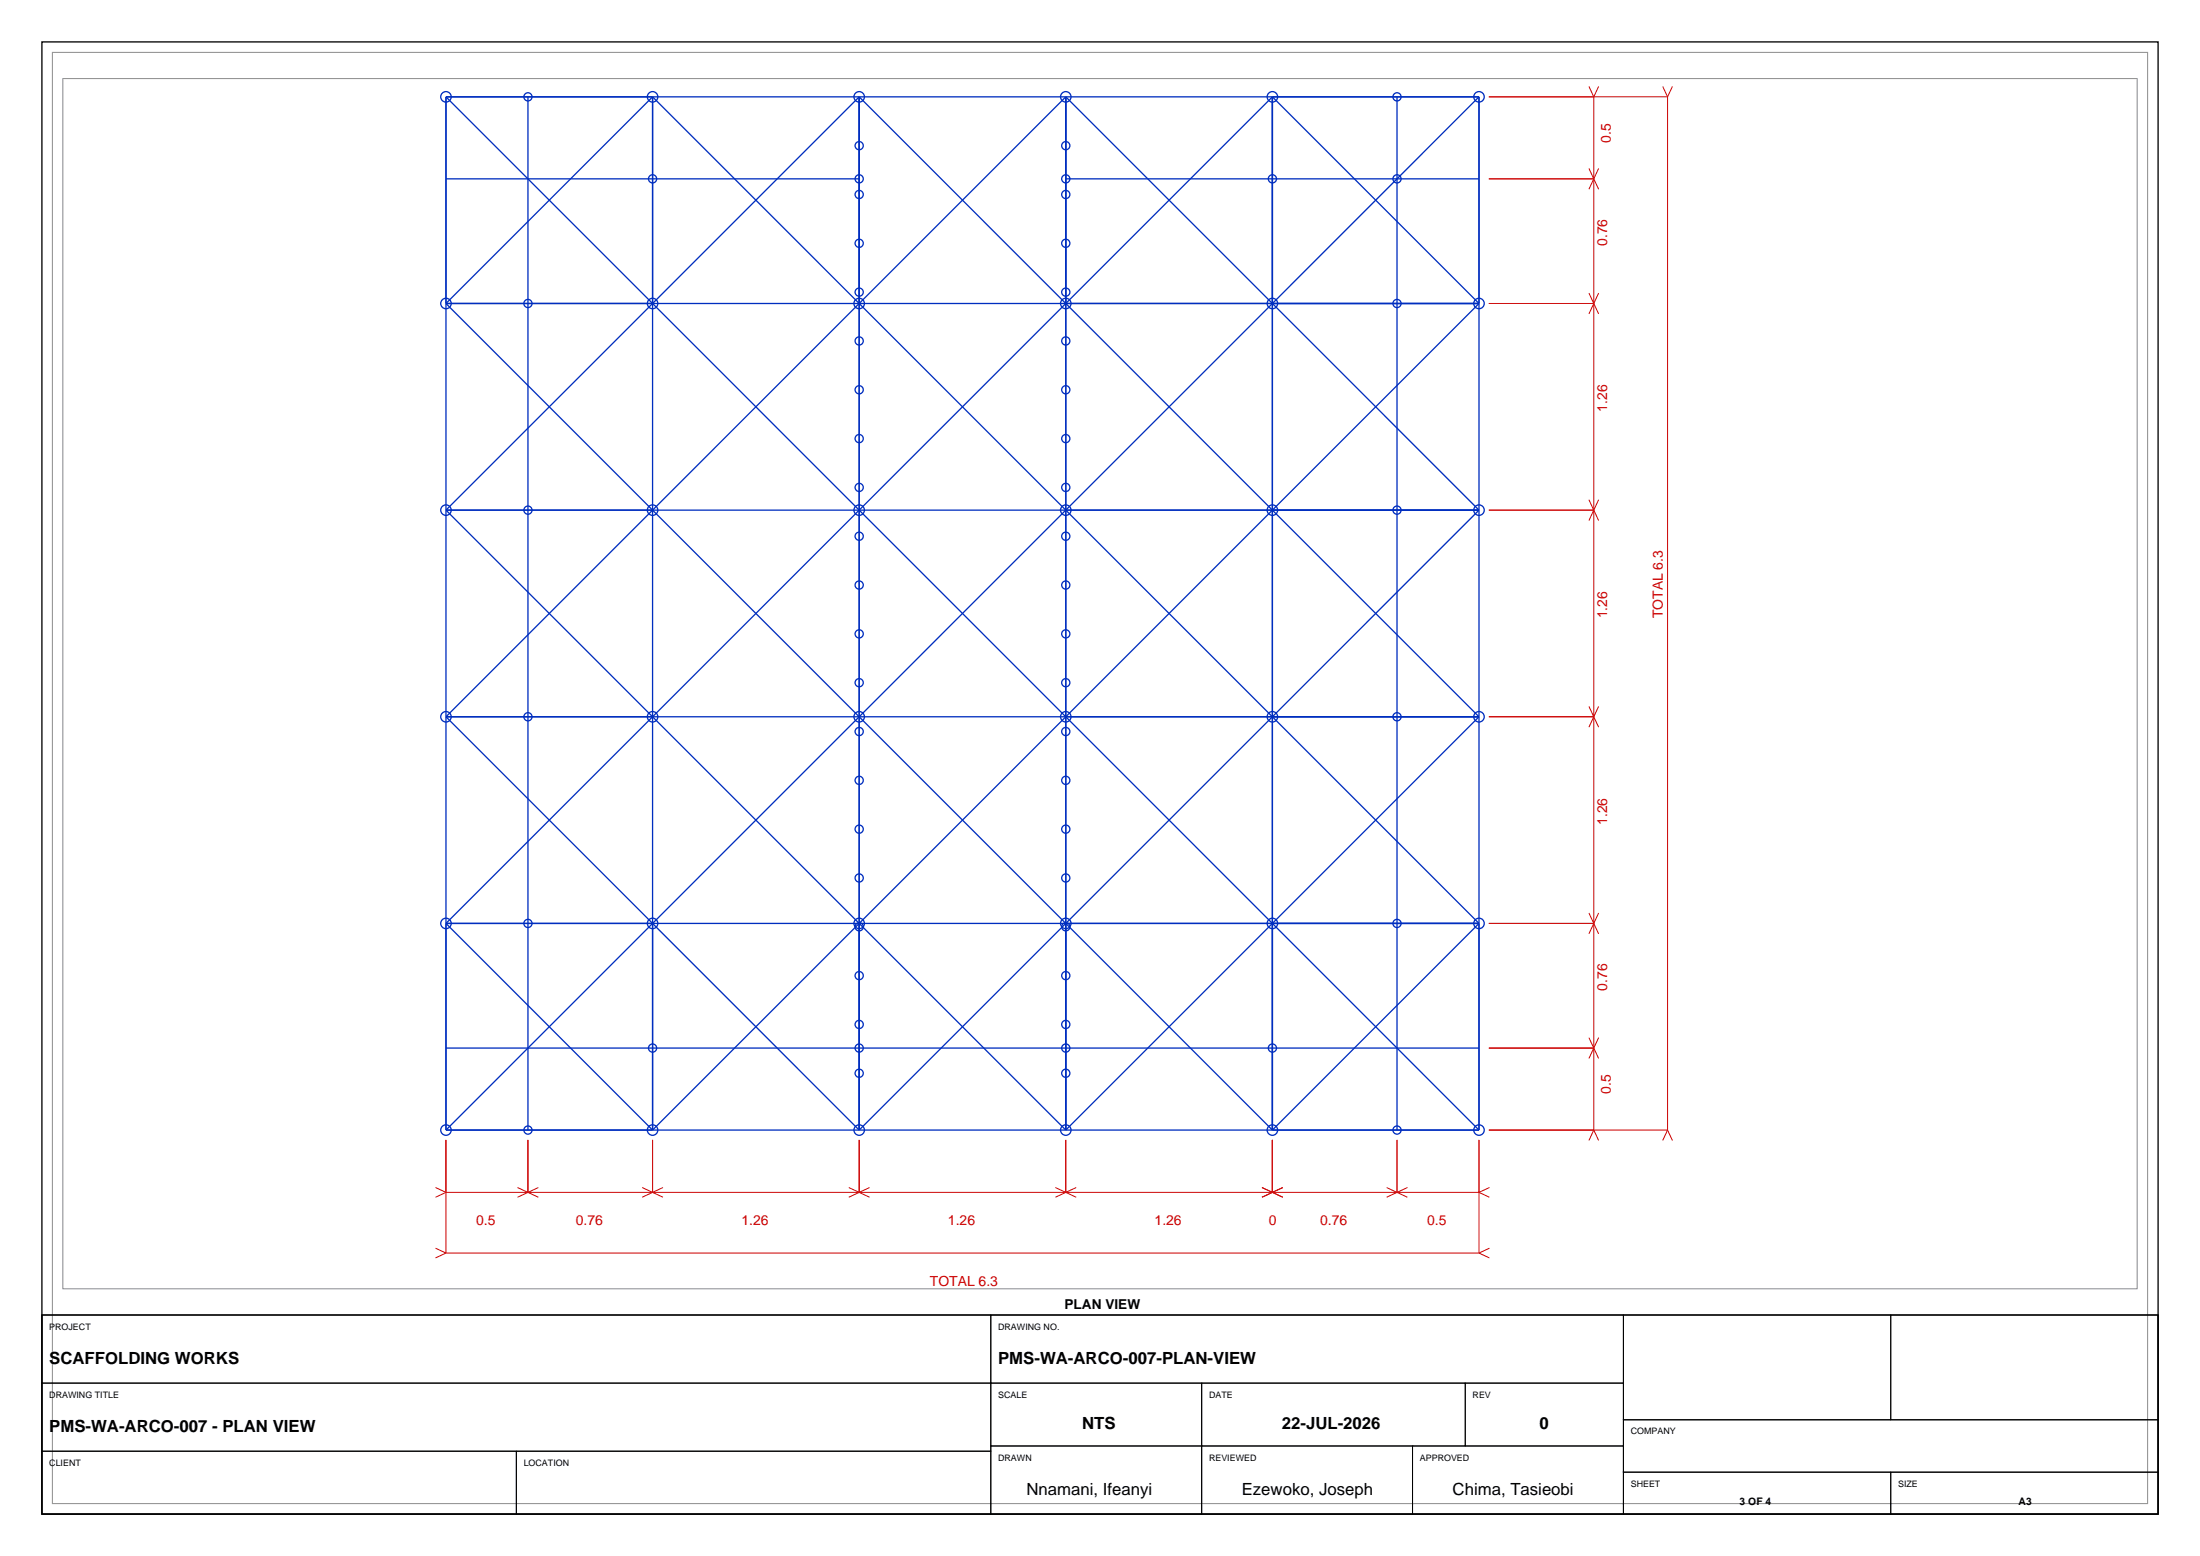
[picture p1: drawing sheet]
<svg xmlns="http://www.w3.org/2000/svg" width="420mm" height="297mm" viewBox="0 0 420 297" stroke-linecap="round" stroke-linejoin="round" font-family="sans-serif">
<path d="M8 8h404v281h-404zM8 251h404v38h-404z" fill="none" stroke="#000" stroke-width=".25"/>
<path d="M10 10h400v277h-400zM12 15h396v231h-396z" fill="none" stroke="#8c8c8c" stroke-width=".19"/>
<g fill="none" stroke="#002ebf" stroke-width=".25">
<path d="M85.1 18.5h197.3M85.1 18.5v197.2M85.1 18.5l157.8 157.8M100.8 18.5v197.2M124.6 18.5v197.2M124.6 18.5l-39.5 39.4M124.6 18.5l78.9 78.9M164 18.5v197.2M164 18.5l-78.9 78.9M164 18.5l118.4 118.3M203.5 18.5v197.2M203.5 18.5l-78.9 78.9"/>
<path d="M203.5 18.5l78.9 78.9M242.9 18.5v197.2M242.9 18.5l-157.8 157.8M242.9 18.5l39.5 39.4M266.7 18.5v197.2M282.4 18.5v197.2M282.4 18.5l-78.9 78.9M85.1 34.1h78.9M203.5 34.1h78.9M85.1 57.9h197.3M85.1 57.9l39.5 39.5M282.4 57.9l-118.4 118.4"/>
<path d="M85.1 97.4h197.3M85.1 97.4l78.9 78.9M124.6 97.4l-39.5 39.4M124.6 97.4l118.3 118.3M203.5 97.4l-118.4 118.3M203.5 97.4l78.9 78.9M282.4 97.4l-118.4 118.3M85.1 136.8h197.3M85.1 136.8l78.9 78.9M282.4 136.8l-39.5 39.5M85.1 176.3h197.3M85.1 176.3l39.5 39.4"/>
<path d="M164 176.3l-39.4 39.4M164 176.3l39.5 39.4M242.9 176.3l-39.4 39.4M242.9 176.3l39.5 39.4M282.4 176.3l-39.5 39.4M85.1 215.7h197.3M85.1 200h197.3"/>
<circle cx="85.1" cy="18.5" r="1"/>
<circle cx="100.8" cy="18.5" r=".78"/>
<circle cx="124.6" cy="18.5" r="1"/>
<circle cx="164" cy="18.5" r="1"/>
<circle cx="203.5" cy="18.5" r="1"/>
<circle cx="242.9" cy="18.5" r="1"/>
<circle cx="266.7" cy="18.5" r=".78"/>
<circle cx="282.4" cy="18.5" r="1"/>
<circle cx="124.6" cy="34.1" r=".78"/>
<circle cx="164" cy="27.8" r=".78"/>
<circle cx="164" cy="34.1" r=".78"/>
<circle cx="164" cy="37.1" r=".78"/>
<circle cx="203.5" cy="27.8" r=".78"/>
<circle cx="203.5" cy="34.1" r=".78"/>
<circle cx="203.5" cy="37.1" r=".78"/>
<circle cx="242.9" cy="34.1" r=".78"/>
<circle cx="266.7" cy="34.1" r=".78"/>
<circle cx="85.1" cy="57.9" r="1"/>
<circle cx="100.8" cy="57.9" r=".78"/>
<circle cx="124.6" cy="57.9" r="1"/>
<circle cx="164" cy="57.9" r="1"/>
<circle cx="164" cy="46.4" r=".78"/>
<circle cx="164" cy="55.8" r=".78"/>
<circle cx="203.5" cy="57.9" r="1"/>
<circle cx="203.5" cy="46.4" r=".78"/>
<circle cx="203.5" cy="55.8" r=".78"/>
<circle cx="242.9" cy="57.9" r="1"/>
<circle cx="266.7" cy="57.9" r=".78"/>
<circle cx="282.4" cy="57.9" r="1"/>
<circle cx="164" cy="65.1" r=".78"/>
<circle cx="164" cy="74.4" r=".78"/>
<circle cx="203.5" cy="65.1" r=".78"/>
<circle cx="203.5" cy="74.4" r=".78"/>
<circle cx="85.1" cy="97.4" r="1"/>
<circle cx="100.8" cy="97.4" r=".78"/>
<circle cx="124.6" cy="97.4" r="1"/>
<circle cx="164" cy="97.4" r="1"/>
<circle cx="164" cy="93" r=".78"/>
<circle cx="164" cy="83.7" r=".78"/>
<circle cx="203.5" cy="97.4" r="1"/>
<circle cx="203.5" cy="93" r=".78"/>
<circle cx="203.5" cy="83.7" r=".78"/>
<circle cx="242.9" cy="97.4" r="1"/>
<circle cx="266.7" cy="97.4" r=".78"/>
<circle cx="282.4" cy="97.4" r="1"/>
<circle cx="164" cy="111.7" r=".78"/>
<circle cx="164" cy="102.4" r=".78"/>
<circle cx="203.5" cy="111.7" r=".78"/>
<circle cx="203.5" cy="102.4" r=".78"/>
<circle cx="85.1" cy="136.8" r="1"/>
<circle cx="100.8" cy="136.8" r=".78"/>
<circle cx="124.6" cy="136.8" r="1"/>
<circle cx="164" cy="136.8" r="1"/>
<circle cx="164" cy="121" r=".78"/>
<circle cx="164" cy="139.6" r=".78"/>
<circle cx="164" cy="130.3" r=".78"/>
<circle cx="203.5" cy="136.8" r="1"/>
<circle cx="203.5" cy="121" r=".78"/>
<circle cx="203.5" cy="139.6" r=".78"/>
<circle cx="203.5" cy="130.3" r=".78"/>
<circle cx="242.9" cy="136.8" r="1"/>
<circle cx="266.7" cy="136.8" r=".78"/>
<circle cx="282.4" cy="136.8" r="1"/>
<circle cx="164" cy="158.3" r=".78"/>
<circle cx="164" cy="148.9" r=".78"/>
<circle cx="203.5" cy="158.3" r=".78"/>
<circle cx="203.5" cy="148.9" r=".78"/>
<circle cx="85.1" cy="176.3" r="1"/>
<circle cx="100.8" cy="176.3" r=".78"/>
<circle cx="124.6" cy="176.3" r="1"/>
<circle cx="164" cy="176.3" r="1"/>
<circle cx="164" cy="167.6" r=".78"/>
<circle cx="164" cy="176.9" r=".78"/>
<circle cx="203.5" cy="176.3" r="1"/>
<circle cx="203.5" cy="167.6" r=".78"/>
<circle cx="203.5" cy="176.9" r=".78"/>
<circle cx="242.9" cy="176.3" r="1"/>
<circle cx="266.7" cy="176.3" r=".78"/>
<circle cx="282.4" cy="176.3" r="1"/>
<circle cx="164" cy="195.5" r=".78"/>
<circle cx="164" cy="186.2" r=".78"/>
<circle cx="203.5" cy="186.2" r=".78"/>
<circle cx="203.5" cy="195.5" r=".78"/>
<circle cx="85.1" cy="215.7" r="1"/>
<circle cx="100.8" cy="215.7" r=".78"/>
<circle cx="124.6" cy="200" r=".78"/>
<circle cx="124.6" cy="215.7" r="1"/>
<circle cx="164" cy="215.7" r="1"/>
<circle cx="164" cy="204.9" r=".78"/>
<circle cx="164" cy="200" r=".78"/>
<circle cx="203.5" cy="215.7" r="1"/>
<circle cx="203.5" cy="204.9" r=".78"/>
<circle cx="203.5" cy="200" r=".78"/>
<circle cx="242.9" cy="215.7" r="1"/>
<circle cx="242.9" cy="200" r=".78"/>
<circle cx="266.7" cy="215.7" r=".78"/>
<circle cx="282.4" cy="215.7" r="1"/>
</g>
<g fill="none" stroke="#c00" stroke-width=".19">
<path d="M284.2 18.5h34.2M303.3 16.5l1 2M304.3 18.5v197.2M305.2 16.5l-.9 2M317.4 16.5l1 2M318.4 18.5v197.2M319.3 16.5l-.9 2M284.2 34.1h20.1M303.3 32.2l1.9 3.9M305.2 32.2l-1.9 3.9M284.2 57.9h20.1M303.3 55.9l1.9 4"/>
<path d="M305.2 55.9l-1.9 4M284.2 97.4h20.1M303.3 95.4l1.9 4M305.2 95.4l-1.9 4M284.2 136.8h20.1M303.3 134.8l1 2M304.3 136.8l.9 2M305.2 134.8l-1.9 4M284.2 176.3h20.1M303.3 174.3l1.9 3.9M305.2 174.3l-1.9 3.9M303.3 198.1l1.9 3.9"/>
<path d="M305.2 198.1l-1.9 3.9M85.1 217.6v21.6M100.8 217.6v10M124.6 217.6v10M164 217.6v10M203.5 217.6v10M242.9 217.6v10M266.7 217.6v10M282.4 217.6v21.6M284.2 215.7h34.2M284.2 200h20.1M304.3 215.7l-1 2"/>
<path d="M304.3 215.7l.9 2M318.4 215.7l-1 2M318.4 215.7l.9 2M83.2 226.7l1.9 .9M83.2 238.3l1.9 .9M85.1 227.6h197.3M85.1 227.6l-1.9 .9M85.1 239.2h197.3M85.1 239.2l-1.9 .9M98.8 226.7l4 1.8M102.8 226.7l-4 1.8M122.6 226.7l4 1.8"/>
<path d="M124.6 227.6l-2 .9M126.6 226.7l-2 .9M162 226.7l4 1.8M166 226.7l-4 1.8M201.5 226.7l4 1.8M205.5 226.7l-4 1.8M240.9 226.7l4 1.8M244.9 226.7l-4 1.8M264.7 226.7l4 1.8M268.7 226.7l-4 1.8M282.4 227.6l1.9 .9M282.4 239.2l1.9 .9"/>
<path d="M284.3 226.7l-1.9 .9M284.3 238.3l-1.9 .9"/>
</g>
<g fill="none" stroke="#000" stroke-width=".19">
<path d="M8 251h181.2v13h-181.2zM189.2 251h120.7v13h-120.7zM309.9 251h51.1v20h-51.1zM361 251h51v20h-51zM8 264h181.2v13h-181.2zM8 277h90.6v12h-90.6zM98.6 277h90.6v12h-90.6zM189.2 264h40.2v12h-40.2zM189.2 276h40.2v13h-40.2zM229.4 264h50.3v12h-50.3zM229.4 276h40.3v13h-40.3zM269.7 276h40.2v13h-40.2z"/>
<path d="M279.7 264h30.2v12h-30.2zM309.9 271h102.1v10h-102.1zM309.9 281h51.1v8h-51.1zM361 281h51v8h-51z"/>
</g>
<g font-size="3.2">
<text x="9.4" y="260.3">SCAFFOLDING WORKS</text>
<text x="190.6" y="260.3">PMS-WA-ARCO-007-PLAN-VIEW</text>
<text x="9.4" y="273.3">PMS-WA-ARCO-007 - PLAN VIEW</text>
<text x="206.6" y="272.8">NTS</text>
<text x="244.7" y="272.8">22-JUL-2026</text>
<text x="293.9" y="272.8">0</text>
<text x="196" y="285.4">Nnamani, Ifeanyi</text>
<text x="237.1" y="285.4">Ezewoko, Joseph</text>
<text x="277.3" y="285.4">Chima, Tasieobi</text>
</g>
<g font-size="2.7" fill="#c00">
<text x="307.5" y="27.2" transform="rotate(-90 307.5 27.2)">0.5</text>
<text x="306.8" y="47" transform="rotate(-90 306.8 47)">0.76</text>
<text x="306.8" y="78.6" transform="rotate(-90 306.8 78.6)">1.26</text>
<text x="306.8" y="118" transform="rotate(-90 306.8 118)">1.26</text>
<text x="317.4" y="118" transform="rotate(-90 317.4 118)">TOTAL 6.3</text>
<text x="306.8" y="157.5" transform="rotate(-90 306.8 157.5)">1.26</text>
<text x="306.8" y="189.1" transform="rotate(-90 306.8 189.1)">0.76</text>
<text x="307.5" y="208.8" transform="rotate(-90 307.5 208.8)">0.5</text>
<text x="90.9" y="233.8">0.5</text>
<text x="109.9" y="233.8">0.76</text>
<text x="141.5" y="233.8">1.26</text>
<text x="181" y="233.8">1.26</text>
<text x="220.4" y="233.8">1.26</text>
<text x="242.2" y="233.8">0</text>
<text x="252" y="233.8">0.76</text>
<text x="272.5" y="233.8">0.5</text>
<text x="177.5" y="245.4">TOTAL 6.3</text>
</g>
<text font-size="2.6" x="203.2" y="249.8">PLAN VIEW</text>
<g font-size="2">
<text x="332.1" y="287.2">3 OF 4</text>
<text x="385.4" y="287.2">A3</text>
</g>
<g font-size="1.7">
<text x="9.4" y="253.8">PROJECT</text>
<text x="190.6" y="253.8">DRAWING NO.</text>
<text x="9.4" y="266.8">DRAWING TITLE</text>
<text x="190.6" y="266.8">SCALE</text>
<text x="230.8" y="266.8">DATE</text>
<text x="281.1" y="266.8">REV</text>
<text x="311.3" y="273.8">COMPANY</text>
<text x="9.4" y="279.8">CLIENT</text>
<text x="100" y="279.8">LOCATION</text>
<text x="190.6" y="278.8">DRAWN</text>
<text x="230.8" y="278.8">REVIEWED</text>
<text x="271.1" y="278.8">APPROVED</text>
<text x="311.3" y="283.8">SHEET</text>
<text x="362.4" y="283.8">SIZE</text>
</g>
</svg>
